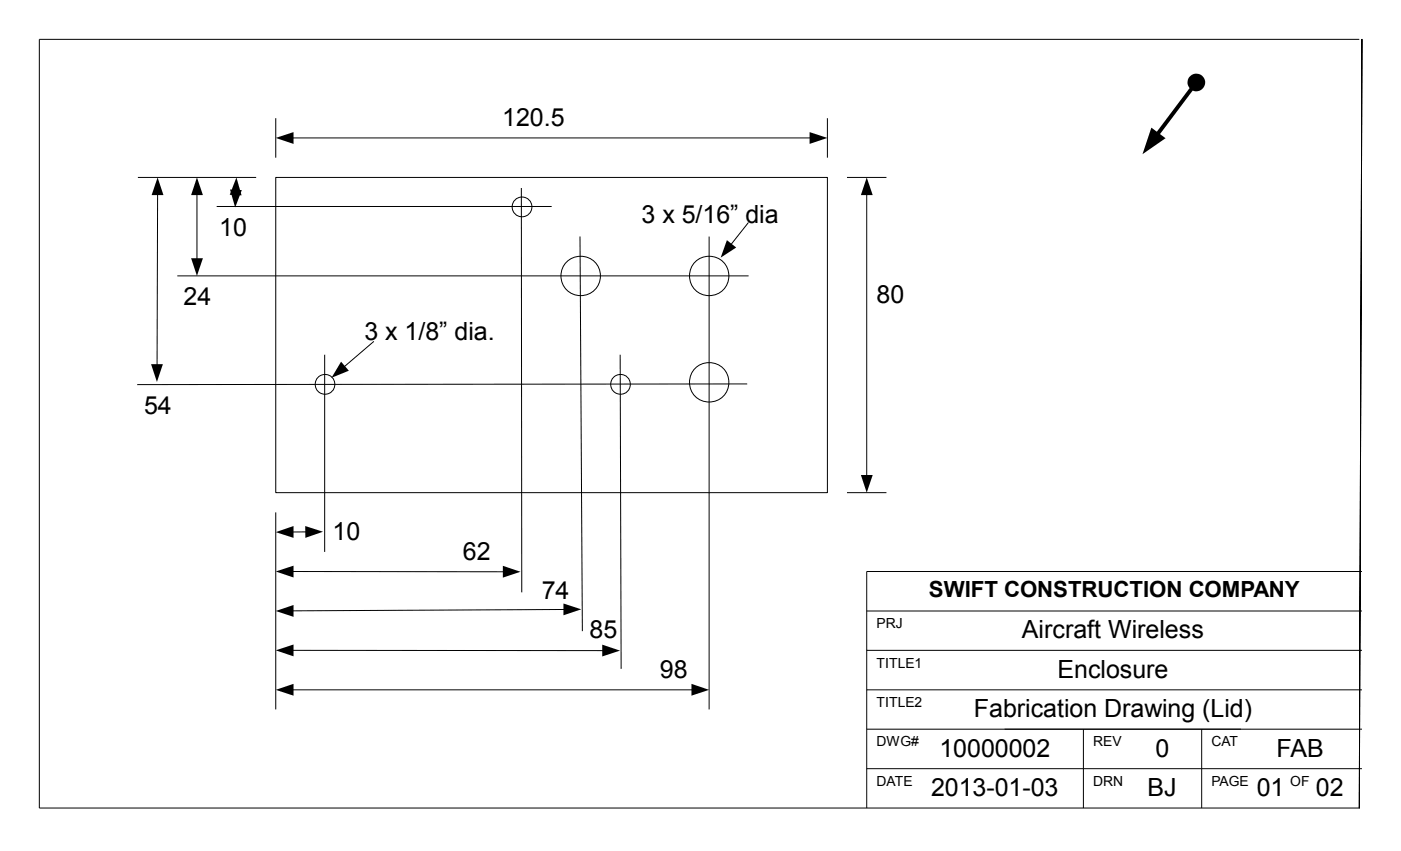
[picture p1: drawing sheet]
<svg xmlns="http://www.w3.org/2000/svg" width="356mm" height="216mm" viewBox="0 0 356 216" stroke-linecap="round" stroke-linejoin="round" font-family="sans-serif">
<path d="M220 145v60M220 165h125.7M10 205h335" fill="none" stroke="#000" stroke-width=".25"/>
<path d="M345.7 10l-.7 195z" fill-rule="evenodd" fill="#9cf"/>
<path d="M345 10h-335v195M345.7 10l-.7 195zM220 155h125.7M220 145h125.7M220 175h125.7M220 185h125.7M220 195h125.7M275 185v20M305 185v20" fill="none" stroke="#000" stroke-width=".25"/>
<path d="M70 45h140v80h-140z" fill-rule="evenodd" fill="#fff"/>
<path d="M70 30v10M73.6 35h132.8M210 30v10M70 45h140v80h-140zM215 45h10M220 48.6v72.8M215 125h10" fill="none" stroke="#000" stroke-width=".25"/>
<path d="M70 35l4.5-1.5v3zM205.5 33.5l4.5 1.5-4.5 1.5zM220 45l1.5 4.5h-3zM218.5 120.5h3l-1.5 4.5z" fill="#000"/>
<circle cx="82.5" cy="97.5" r="2.51" fill="#fff"/>
<circle cx="82.5" cy="97.5" r="2.51" fill="none" stroke="#000" stroke-width=".25"/>
<circle cx="157.5" cy="97.5" r="2.51" fill="#fff"/>
<circle cx="157.5" cy="97.5" r="2.51" fill="none" stroke="#000" stroke-width=".25"/>
<circle cx="132.5" cy="52.5" r="2.51" fill="#fff"/>
<g fill="none" stroke="#000" stroke-width=".25">
<path d="M35 45h30M55 52.4h85M132.3 47.7l.1 102.6M82.4 90v50M157.4 90l.3 79.7M70 130v50"/>
<circle cx="132.5" cy="52.5" r="2.51"/>
</g>
<circle cx="180" cy="70" r="5" fill="#fff"/>
<circle cx="180" cy="70" r="5" fill="none" stroke="#000" stroke-width=".25"/>
<circle cx="180" cy="97" r="5" fill="#fff"/>
<g fill="none" stroke="#000" stroke-width=".25">
<path d="M40 48.6l-.1 44.7M50 48.6v17.8M59.9 48.6l-.1 .4M190 56.4l-4.9 6.1M180 60v120M94.9 86.6l-8 6.9M189.7 97.4l-154.9 .2M78.4 134.9l-4.8 .1M73.6 145l54.9 .1M143.9 154.6l-70.3 .4M73.6 165l80.2 .1M73.6 175h102.8"/>
<circle cx="180" cy="97" r="5"/>
</g>
<g fill="#000">
<path d="M40 45l1.5 4.5h-3zM50 45l1.5 4.5h-3zM58.4 48.1l3 .1-1.7 4.4zM60 45l1.3 4.6-3-.2zM48.5 65.5h3l-1.5 4.5zM184.5 60.9l2.4 1.9-4 2.6zM38.3 92.4h3l-1.5 4.5zM86.6 91.8l1.9 2.3-4.4 1.7zM70 135l4.5-1.5v3zM77.5 133.5l4.5 1.4-4.5 1.6zM70 145l4.5-1.5v3zM70 155l4.5-1.5v3z"/>
<path d="M127.6 143.5l4.5 1.6-4.5 1.4zM143 153.1l4.5 1.5-4.5 1.5zM70 165l4.5-1.5v3zM70 175l4.5-1.5v3zM152.9 163.5l4.5 1.6-4.5 1.4zM175.5 173.5l4.5 1.5-4.5 1.5z"/>
</g>
<circle cx="147.4" cy="70" r="5" fill="#fff"/>
<g fill="none" stroke="#000" stroke-width=".25">
<path d="M45 70h145M147.2 60l.6 100.1"/>
<circle cx="147.4" cy="70" r="5"/>
</g>
<path d="M302.8 22l-9.6 12.8" fill="none" stroke="#000" stroke-width="1" stroke-linecap="butt"/>
<g fill="#000">
<path d="M292.2 32.4l3.6 2.7-5.8 4z"/>
<circle cx="303.7" cy="20.9" r="2.24"/>
</g>
<g font-size="6.3">
<text x="127.5" y="32">120.5</text>
<text x="55.6" y="59.8">10</text>
<text x="162.8" y="56.5">3 x 5/16” dia</text>
<text x="46.6" y="77.4">24</text>
<text x="222.5" y="77">80</text>
<text x="92.5" y="86.2">3 x 1/8” dia.</text>
<text x="36.6" y="105.1">54</text>
<text x="84.4" y="137">10</text>
<text x="117.5" y="142">62</text>
<text x="137.5" y="152">74</text>
<text x="149.6" y="162">85</text>
<text x="259.4" y="162">Aircraft Wireless</text>
<text x="167.5" y="172">98</text>
<text x="268.4" y="172">Enclosure</text>
<text x="247.2" y="182">Fabrication Drawing (Lid)</text>
<text x="238.4" y="192">10000002</text>
<text x="293.3" y="192">0</text>
<text x="324" y="192">FAB</text>
<text x="236.3" y="202">2013-01-03</text>
<text x="291.3" y="202">BJ</text>
<text x="319" y="202">01</text>
<text x="334" y="202">02</text>
</g>
<text font-size="5.6" x="235.8" y="151.4">SWIFT CONSTRUCTION COMPANY</text>
<g font-size="3.5">
<text x="222.5" y="159.4">PRJ</text>
<text x="222.5" y="169.4">TITLE1</text>
<text x="222.5" y="179.4">TITLE2</text>
<text x="222.5" y="189.4">DWG#</text>
<text x="277.5" y="189.4">REV</text>
<text x="307.5" y="189.4">CAT</text>
<text x="222.5" y="199.4">DATE</text>
<text x="277.5" y="199.4">DRN</text>
<text x="307.5" y="199.4">PAGE</text>
<text x="327.5" y="199.4">OF</text>
</g>
</svg>
